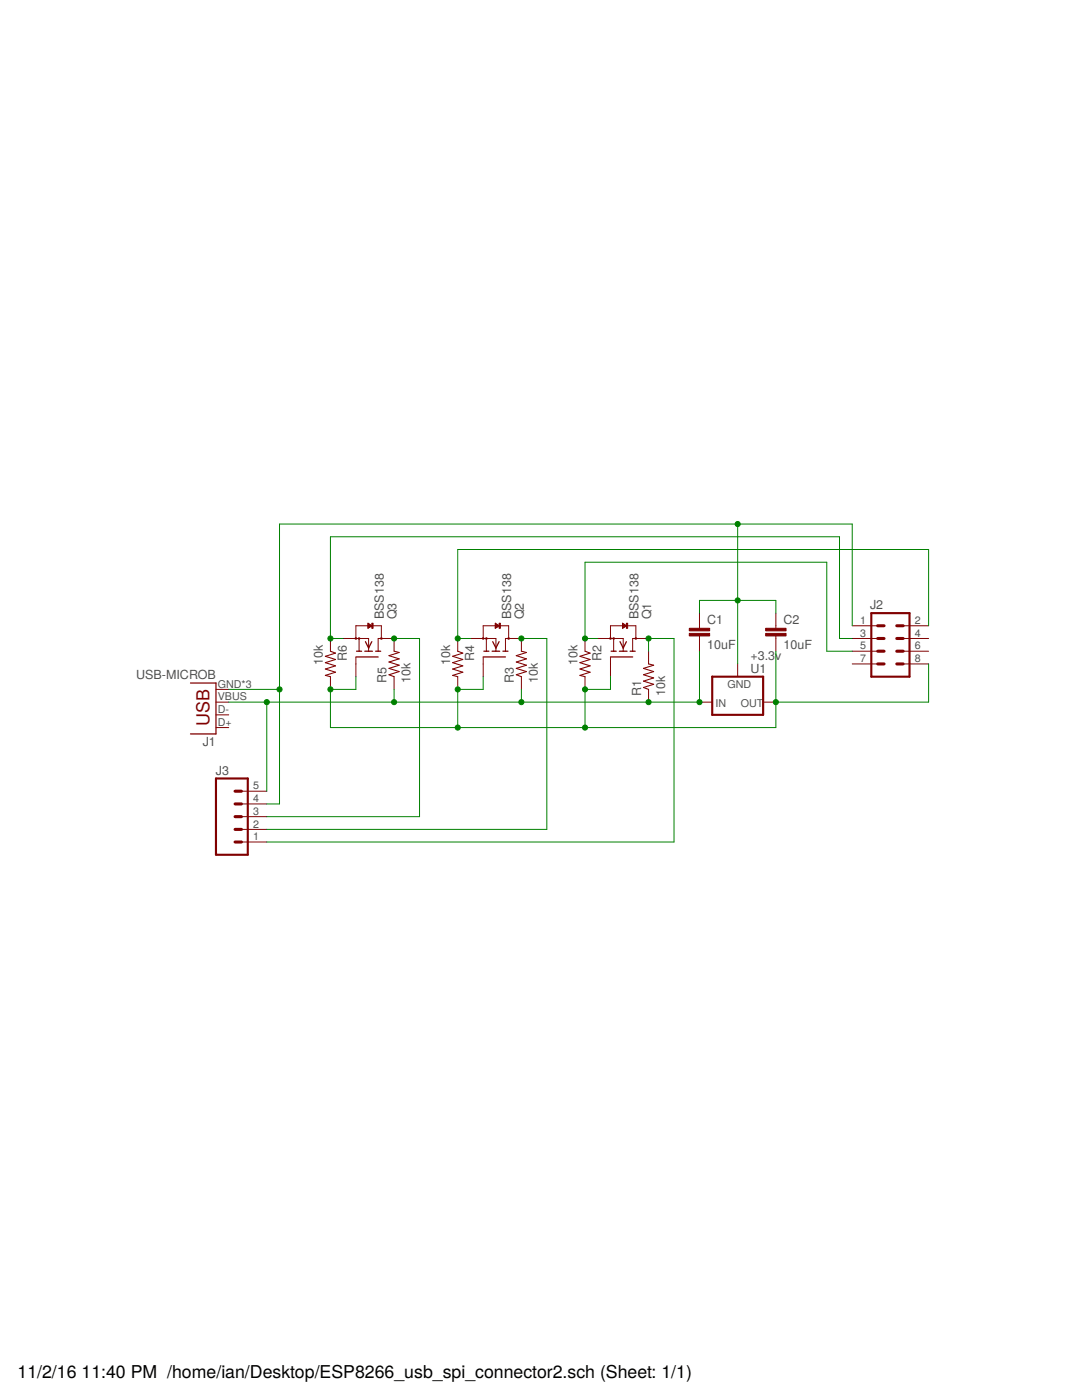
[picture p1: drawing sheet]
<svg xmlns="http://www.w3.org/2000/svg" width="216mm" height="279mm" viewBox="0 0 216 279" stroke-linecap="round" stroke-linejoin="round" font-family="sans-serif">
<g fill="none" stroke="#800000" stroke-width=".2">
<path d="M43.1 137.6h2.5M65.9 127.4v2.6M65.9 135v2.6M68.5 127.4h5.1v2.6M71 127.4v-2.5h5.1v2.5M71 131.2v3.8M71.6 127.4v2.6M73.4 125.3h.2M73.4 125.2h.3M73.4 125.1h.5M73.4 124.9h.7M73.4 124.8h.7"/>
<path d="M73.4 124.7h.5M73.4 124.6h.3M73.4 124.5h.2M73.4 124.4l.8 .5-.8 .5zM75.5 130v-2.6h3.1v2.6M78.6 135v2.6M91.3 127.4v2.6M91.3 135v2.6M93.9 127.4h5.1v2.6M96.4 127.4v-2.5h5.1v2.5M96.4 131.2v3.8M97 127.4v2.6"/>
<path d="M98.8 125.3h.2M98.8 125.2h.3M98.8 125.1h.5M98.8 124.9h.7M98.8 124.8h.7M98.8 124.7h.5M98.8 124.6h.3M98.8 124.5h.1M98.8 124.4l.8 .5-.8 .5zM100.9 130v-2.6h3.1v2.6M104 135v2.6M116.7 127.4v2.6"/>
<path d="M116.7 135v2.6M119.3 127.4h5.1v2.6M121.8 127.4v-2.5h5.1v2.5M121.8 131.2v3.8M122.4 127.4v2.6M124.2 124.4l.8 .5-.8 .5zM124.2 125.3h.2M124.2 125.2h.3M124.2 125.1h.5M124.2 124.9h.7M124.2 124.8h.7M124.2 124.7h.5"/>
<path d="M124.2 124.6h.3M124.2 124.5h.1M129.4 127.4h-3.2v2.6M129.4 130v2.5M129.4 137.6v2.5M139.6 122.4v3M139.6 126.9v3.1M147.2 132.5v2.5M154.8 122.4v3M154.8 126.9v3.1M170.1 127.4h5M170.1 124.9h5"/>
<path d="M170.1 130h5M170.1 132.5h5M180.2 127.4h5.1M180.2 124.9h5.1M180.2 130h5.1M180.2 132.5h5.1M43.1 145.2h2.5M43.1 142.7h2.5M43.1 140.1h2.5M48.2 157.9h5M139.6 140.1h2.5M152.3 140.1h2.5"/>
<path d="M48.2 168h5M48.2 165.5h5M48.2 163h5M48.2 160.4h5"/>
</g>
<g fill="none" stroke="#800000" stroke-width=".25">
<path d="M38 136.3h5.1v10.2h-5.1M71 131.1h4.5M71.1 130h1.1M72.8 130h1.5M72.9 128.1l.7 1.2 .6-1.2M75 130h1M96.4 131.1h4.5M96.5 130h1.1M98.2 130h1.5M98.3 128.1l.7 1.2 .6-1.2M100.4 130h1M121.8 131.1h4.4"/>
<path d="M121.9 130h1.1M123.6 130h1.5M123.7 128.1l.7 1.2 .6-1.2M125.7 130h1"/>
<circle cx="71" cy="127.4" r=".13"/>
<circle cx="71.6" cy="127.4" r=".13"/>
<circle cx="76.1" cy="127.4" r=".13"/>
<circle cx="96.4" cy="127.4" r=".13"/>
<circle cx="97" cy="127.4" r=".13"/>
<circle cx="101.5" cy="127.4" r=".13"/>
<circle cx="121.8" cy="127.4" r=".13"/>
<circle cx="122.4" cy="127.4" r=".13"/>
<circle cx="126.9" cy="127.4" r=".13"/>
</g>
<g fill="#800000" stroke="#800000" stroke-width=".2">
<path d="M125 124.4h.2v1h-.2z"/>
<path d="M99.6 124.4h.2v1h-.2z"/>
<path d="M74.2 124.4h.2v1h-.2z"/>
<path d="M137.5 126.4h4.1v.5h-4.1z"/>
<path d="M137.5 125.4h4.1v.5h-4.1z"/>
<path d="M152.8 126.4h4v.5h-4z"/>
<path d="M152.8 125.4h4v.5h-4z"/>
</g>
<path d="M65.9 130l1.1 .3-2.1 .7 2.1 .6-2.1 .6 2.1 .7-2.1 .6 2.1 .7-2.1 .6 1 .2M78.6 130l1.1 .2-2.1 .7 2.1 .6-2.1 .6 2.1 .7-2.1 .6 2.1 .6-2.1 .7 1 .3M91.3 130l1.1 .3-2.1 .7 2.1 .6-2.1 .6 2.1 .7-2.1 .6 2.1 .7-2.1 .6 1 .2M104 130l1.1 .2-2.1 .7 2.1 .6-2.1 .6 2.1 .7-2.1 .6 2.1 .6-2.1 .7 1 .3M116.7 130l1.1 .3-2.1 .7 2.1 .6-2.1 .6 2.1 .7-2.1 .6 2.1 .7-2.1 .6 1 .2M129.4 132.5l1 .3-2 .6 2 .6-2 .7 2 .6-2 .6 2 .7-2 .6 1 .4" fill="none" stroke="#800000" stroke-width=".21"/>
<g fill="none" stroke="#800000" stroke-width=".61">
<path d="M175.1 130h1.3M175.1 127.4h1.3M175.1 124.9h1.3M175.1 132.5h1.3M178.9 130h1.3M178.9 127.4h1.3M178.9 124.9h1.3M178.9 132.5h1.3M46.9 157.9h1.3M46.9 163h1.3M46.9 165.5h1.3M46.9 168h1.3"/>
<path d="M46.9 160.4h1.3"/>
</g>
<path d="M142.1 135h10.2v7.7h-10.2zM173.9 122.4h7.6v12.6h-7.6zM43.1 155.4h6.3v15.2h-6.3z" fill="none" stroke="#800000" stroke-width=".42"/>
<g fill="none" stroke="#008000" stroke-width=".2">
<path d="M147.2 104.6v27.9M45.6 137.6h10.2M68.5 127.4h-2.6v-20.3h101.6v20.3h2.6M78.6 127.4h5.1v35.6h-30.5M78.6 137.6v2.5M96.4 135v2.6h-5.1v7.6M104 127.4h5.1v38.1h-55.9M104 137.6v2.5M119.3 127.4h-2.6v-15.2h48.3v17.8h5.1M121.8 135v2.6h-5.1v7.6M129.4 130v-2.6h5.1v40.6h-81.3M139.6 130v10.1h-94"/>
<path d="M139.6 122.4v-2.6h15.2v2.6M154.8 130v15.2h-88.9v-7.6h5.1v-2.6M170.1 124.9v-20.3h-114.3v55.8h-2.6M185.3 124.9v-15.2h-94v17.7h2.6M185.3 132.5v7.6h-30.5M53.2 140.1v17.8"/>
</g>
<g fill="#008000" stroke="#008000" stroke-width=".2">
<circle cx="78.6" cy="127.4" r=".51"/>
<circle cx="104" cy="127.4" r=".51"/>
<circle cx="65.9" cy="127.4" r=".51"/>
<circle cx="91.3" cy="127.4" r=".51"/>
<circle cx="116.7" cy="127.4" r=".51"/>
<circle cx="78.6" cy="140.1" r=".51"/>
<circle cx="104" cy="140.1" r=".51"/>
<circle cx="53.2" cy="140.1" r=".51"/>
<circle cx="129.4" cy="140.1" r=".51"/>
<circle cx="139.6" cy="140.1" r=".51"/>
<circle cx="55.8" cy="137.6" r=".51"/>
<circle cx="147.2" cy="104.6" r=".51"/>
<circle cx="147.2" cy="119.8" r=".51"/>
<circle cx="129.4" cy="127.4" r=".51"/>
<circle cx="154.8" cy="140.1" r=".51"/>
<circle cx="65.9" cy="137.6" r=".51"/>
<circle cx="91.3" cy="145.2" r=".51"/>
<circle cx="91.3" cy="137.6" r=".51"/>
<circle cx="116.7" cy="145.2" r=".51"/>
<circle cx="116.7" cy="137.6" r=".51"/>
</g>
<text font-size="3.6" fill="#800000" x="41.8" y="144.9" transform="rotate(-90 41.8 144.9)">USB</text>
<g font-size="3.5">
<text x="3.5" y="274.9">11/2/16</text>
<text x="16.3" y="274.9">11:40 PM /home/ian/Desktop/ESP8266_usb_spi_connector2.sch (Sheet: 1/1)</text>
</g>
<g font-size="2.5" fill="#505050">
<text x="76.6" y="123.6" transform="rotate(-90 76.6 123.6)">BSS138</text>
<text x="79.1" y="123.6" transform="rotate(-90 79.1 123.6)">Q3</text>
<text x="102" y="123.6" transform="rotate(-90 102 123.6)">BSS138</text>
<text x="104.5" y="123.6" transform="rotate(-90 104.5 123.6)">Q2</text>
<text x="127.4" y="123.6" transform="rotate(-90 127.4 123.6)">BSS138</text>
<text x="129.9" y="123.6" transform="rotate(-90 129.9 123.6)">Q1</text>
<text x="141.1" y="124.5">C1</text>
<text x="156.3" y="124.5">C2</text>
<text x="173.6" y="121.6">J2</text>
<text x="69.2" y="131.9" transform="rotate(-90 69.2 131.9)">R6</text>
<text x="94.6" y="131.9" transform="rotate(-90 94.6 131.9)">R4</text>
<text x="120" y="131.9" transform="rotate(-90 120 131.9)">R2</text>
<text x="141.1" y="129.6">10uF</text>
<text x="149.7" y="131.7">+3.3v</text>
<text x="156.3" y="129.6">10uF</text>
<text x="27.2" y="135.6">USB-MICROB</text>
<text x="64.4" y="132.7" transform="rotate(-90 64.4 132.7)">10k</text>
<text x="77.1" y="136.3" transform="rotate(-90 77.1 136.3)">R5</text>
<text x="81.9" y="136.3" transform="rotate(-90 81.9 136.3)">10k</text>
<text x="89.8" y="132.7" transform="rotate(-90 89.8 132.7)">10k</text>
<text x="102.5" y="136.3" transform="rotate(-90 102.5 136.3)">R3</text>
<text x="107.3" y="136.3" transform="rotate(-90 107.3 136.3)">10k</text>
<text x="115.2" y="132.7" transform="rotate(-90 115.2 132.7)">10k</text>
<text x="149.7" y="134.3">U1</text>
<text x="127.9" y="138.9" transform="rotate(-90 127.9 138.9)">R1</text>
<text x="132.7" y="138.9" transform="rotate(-90 132.7 138.9)">10k</text>
<text x="40.4" y="148.9">J1</text>
<text x="43.1" y="154.6">J3</text>
</g>
<g font-size="2.1" fill="#505050">
<text x="171.6" y="124.5">1</text>
<text x="182.5" y="124.5">2</text>
<text x="171.6" y="127.1">3</text>
<text x="171.6" y="129.6">5</text>
<text x="182.5" y="127.1">4</text>
<text x="182.5" y="129.6">6</text>
<text x="43.4" y="137.2">GND*3</text>
<text x="145.2" y="137.3">GND</text>
<text x="171.6" y="132.2">7</text>
<text x="182.5" y="132.2">8</text>
<text x="43.4" y="142.3">D-</text>
<text x="43.4" y="139.8">VBUS</text>
<text x="142.8" y="141">IN</text>
<text x="147.8" y="141">OUT</text>
<text x="43.4" y="144.8">D+</text>
<text x="50.5" y="160.1">4</text>
<text x="50.5" y="157.5">5</text>
<text x="50.5" y="167.7">1</text>
<text x="50.5" y="165.2">2</text>
<text x="50.5" y="162.6">3</text>
</g>
</svg>
